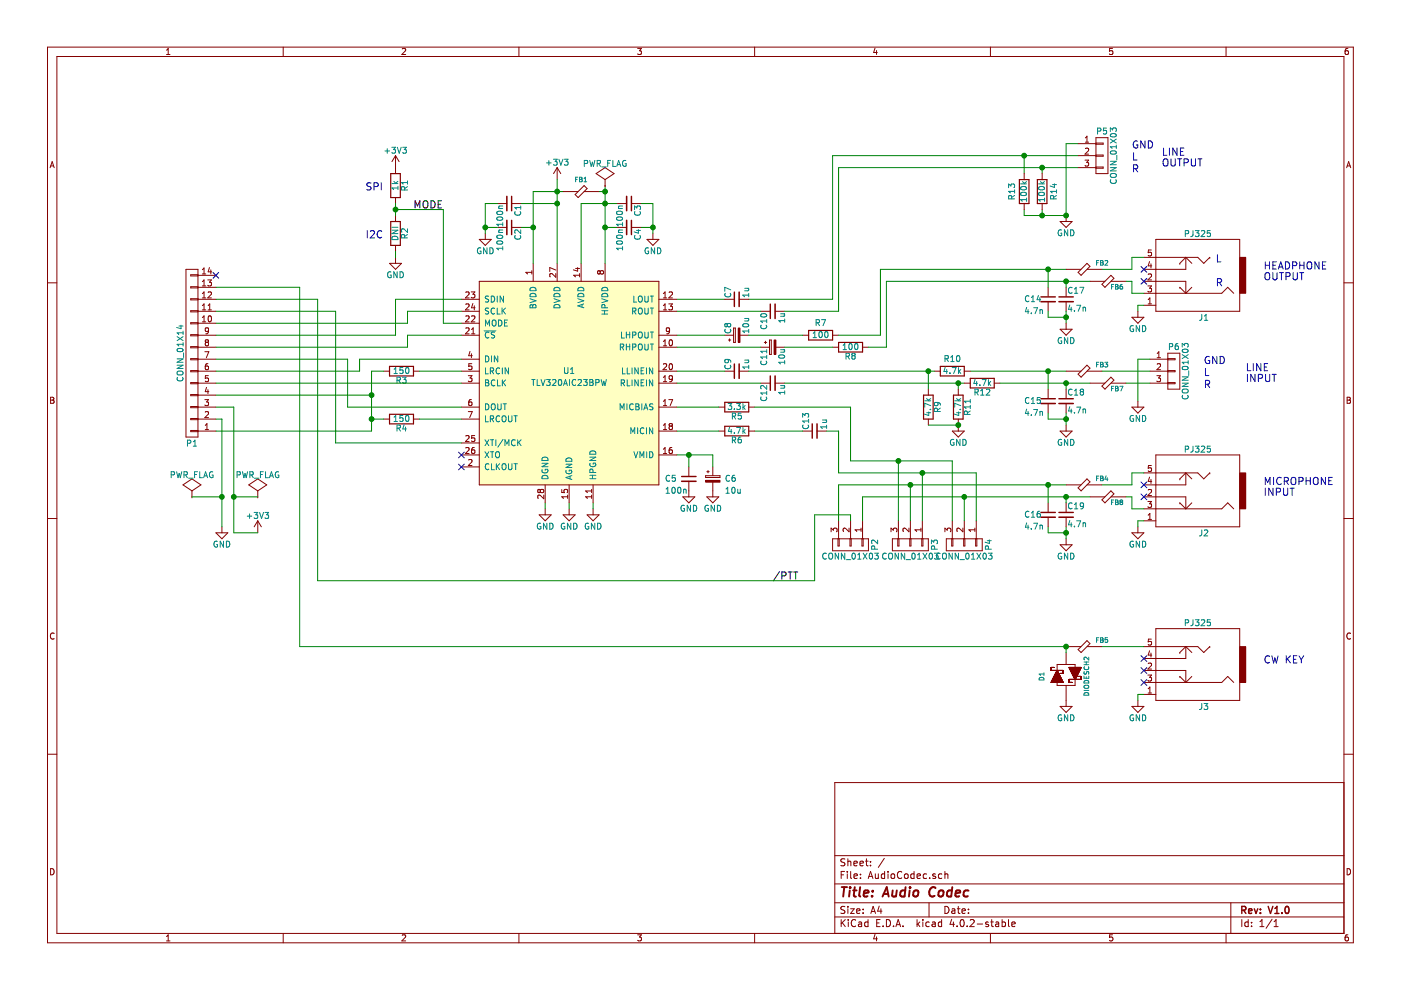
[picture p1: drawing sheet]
EESchema Schematic File Version 2
LIBS:power
LIBS:device
LIBS:transistors
LIBS:conn
LIBS:linear
LIBS:regul
LIBS:74xx
LIBS:cmos4000
LIBS:adc-dac
LIBS:memory
LIBS:xilinx
LIBS:microcontrollers
LIBS:dsp
LIBS:microchip
LIBS:analog_switches
LIBS:motorola
LIBS:texas
LIBS:intel
LIBS:audio
LIBS:interface
LIBS:digital-audio
LIBS:philips
LIBS:display
LIBS:cypress
LIBS:siliconi
LIBS:opto
LIBS:atmel
LIBS:contrib
LIBS:valves
LIBS:hermeslite
LIBS:hermeslite6
LIBS:AudioCodec-cache
EELAYER 25 0
EELAYER END
$Descr A4 11693 8268
encoding utf-8
Sheet 1 1
Title "Audio Codec"
Date ""
Rev "V1.0"
Comp ""
Comment1 ""
Comment2 ""
Comment3 ""
Comment4 ""
$EndDescr
$Comp
L TLV320AIC23BPW U1
U 1 1
P 4750 3200
F 0 "U1" H 4750 3300 50  0000 C CNN
F 1 "TLV320AIC23BPW" H 4750 3200 50  0000 C CNN
F 2 "Housings_SSOP:TSSOP-28_4.4x9.7mm_Pitch0.65mm" H 4750 3100 50  0001 C CIN
F 3 "" H 4750 3100 50  0000 C CNN
	1    4750 3200
	1    0    0    -1  
$EndComp
$Comp
L GND #PWR01
U 1 1
P 4550 4250
F 0 "#PWR01" H 4550 4000 50  0001 C CNN
F 1 "GND" H 4550 4100 50  0000 C CNN
F 2 "" H 4550 4250 50  0000 C CNN
F 3 "" H 4550 4250 50  0000 C CNN
	1    4550 4250
	1    0    0    -1  
$EndComp
$Comp
L GND #PWR02
U 1 1
P 4750 4250
F 0 "#PWR02" H 4750 4000 50  0001 C CNN
F 1 "GND" H 4750 4100 50  0000 C CNN
F 2 "" H 4750 4250 50  0000 C CNN
F 3 "" H 4750 4250 50  0000 C CNN
	1    4750 4250
	1    0    0    -1  
$EndComp
$Comp
L GND #PWR03
U 1 1
P 4950 4250
F 0 "#PWR03" H 4950 4000 50  0001 C CNN
F 1 "GND" H 4950 4100 50  0000 C CNN
F 2 "" H 4950 4250 50  0000 C CNN
F 3 "" H 4950 4250 50  0000 C CNN
	1    4950 4250
	1    0    0    -1  
$EndComp
$Comp
L +3V3 #PWR04
U 1 1
P 4650 1500
F 0 "#PWR04" H 4650 1350 50  0001 C CNN
F 1 "+3V3" H 4650 1640 50  0000 C CNN
F 2 "" H 4650 1500 50  0000 C CNN
F 3 "" H 4650 1500 50  0000 C CNN
	1    4650 1500
	1    0    0    -1  
$EndComp
$Comp
L CP_Small C8
U 1 1
P 6150 2800
F 0 "C8" H 6160 2870 50  0000 L CNN
F 1 "10u" H 6160 2720 50  0000 L CNN
F 2 "Capacitors_Tantalum_SMD:TantalC_SizeB_EIA-3528_Wave" H 6150 2800 50  0001 C CNN
F 3 "" H 6150 2800 50  0000 C CNN
	1    6150 2800
	0    -1   -1   0   
$EndComp
$Comp
L CP_Small C11
U 1 1
P 6450 2900
F 0 "C11" H 6460 2970 50  0000 L CNN
F 1 "10u" H 6460 2820 50  0000 L CNN
F 2 "Capacitors_Tantalum_SMD:TantalC_SizeB_EIA-3528_Wave" H 6450 2900 50  0001 C CNN
F 3 "" H 6450 2900 50  0000 C CNN
	1    6450 2900
	0    -1   1    0   
$EndComp
$Comp
L C_Small C1
U 1 1
P 4250 1700
F 0 "C1" H 4260 1770 50  0000 L CNN
F 1 "100n" H 4260 1620 50  0000 L CNN
F 2 "Capacitors_SMD:C_0603_HandSoldering" H 4250 1700 50  0001 C CNN
F 3 "" H 4250 1700 50  0000 C CNN
	1    4250 1700
	0    1    1    0   
$EndComp
$Comp
L C_Small C2
U 1 1
P 4250 1900
F 0 "C2" H 4260 1970 50  0000 L CNN
F 1 "100n" H 4260 1820 50  0000 L CNN
F 2 "Capacitors_SMD:C_0603_HandSoldering" H 4250 1900 50  0001 C CNN
F 3 "" H 4250 1900 50  0000 C CNN
	1    4250 1900
	0    1    1    0   
$EndComp
$Comp
L C_Small C3
U 1 1
P 5250 1700
F 0 "C3" H 5260 1770 50  0000 L CNN
F 1 "100n" H 5260 1620 50  0000 L CNN
F 2 "Capacitors_SMD:C_0603_HandSoldering" H 5250 1700 50  0001 C CNN
F 3 "" H 5250 1700 50  0000 C CNN
	1    5250 1700
	0    1    1    0   
$EndComp
$Comp
L C_Small C4
U 1 1
P 5250 1900
F 0 "C4" H 5260 1970 50  0000 L CNN
F 1 "100n" H 5260 1820 50  0000 L CNN
F 2 "Capacitors_SMD:C_0603_HandSoldering" H 5250 1900 50  0001 C CNN
F 3 "" H 5250 1900 50  0000 C CNN
	1    5250 1900
	0    1    1    0   
$EndComp
$Comp
L GND #PWR05
U 1 1
P 4050 1950
F 0 "#PWR05" H 4050 1700 50  0001 C CNN
F 1 "GND" H 4050 1800 50  0000 C CNN
F 2 "" H 4050 1950 50  0000 C CNN
F 3 "" H 4050 1950 50  0000 C CNN
	1    4050 1950
	1    0    0    -1  
$EndComp
$Comp
L GND #PWR06
U 1 1
P 5450 1950
F 0 "#PWR06" H 5450 1700 50  0001 C CNN
F 1 "GND" H 5450 1800 50  0000 C CNN
F 2 "" H 5450 1950 50  0000 C CNN
F 3 "" H 5450 1950 50  0000 C CNN
	1    5450 1950
	1    0    0    -1  
$EndComp
$Comp
L C_Small C9
U 1 1
P 6150 3100
F 0 "C9" H 6160 3170 50  0000 L CNN
F 1 "1u" H 6160 3020 50  0000 L CNN
F 2 "Capacitors_SMD:C_0603_HandSoldering" H 6150 3100 50  0001 C CNN
F 3 "" H 6150 3100 50  0000 C CNN
	1    6150 3100
	0    -1   -1   0   
$EndComp
$Comp
L C_Small C12
U 1 1
P 6450 3200
F 0 "C12" H 6460 3270 50  0000 L CNN
F 1 "1u" H 6460 3120 50  0000 L CNN
F 2 "Capacitors_SMD:C_0603_HandSoldering" H 6450 3200 50  0001 C CNN
F 3 "" H 6450 3200 50  0000 C CNN
	1    6450 3200
	0    -1   1    0   
$EndComp
$Comp
L R R6
U 1 1
P 6150 3600
F 0 "R6" V 6230 3600 50  0000 C CNN
F 1 "4.7k" V 6150 3600 50  0000 C CNN
F 2 "Resistors_SMD:R_0603_HandSoldering" V 6080 3600 50  0001 C CNN
F 3 "" H 6150 3600 50  0000 C CNN
	1    6150 3600
	0    1    1    0   
$EndComp
$Comp
L R R5
U 1 1
P 6150 3400
F 0 "R5" V 6230 3400 50  0000 C CNN
F 1 "3.3k" V 6150 3400 50  0000 C CNN
F 2 "Resistors_SMD:R_0603_HandSoldering" V 6080 3400 50  0001 C CNN
F 3 "" H 6150 3400 50  0000 C CNN
	1    6150 3400
	0    1    1    0   
$EndComp
$Comp
L C_Small C5
U 1 1
P 5750 4000
F 0 "C5" H 5550 4000 50  0000 L CNN
F 1 "100n" H 5550 3900 50  0000 L CNN
F 2 "Capacitors_SMD:C_0603_HandSoldering" H 5750 4000 50  0001 C CNN
F 3 "" H 5750 4000 50  0000 C CNN
	1    5750 4000
	1    0    0    -1  
$EndComp
$Comp
L CP_Small C6
U 1 1
P 5950 4000
F 0 "C6" H 6050 4000 50  0000 L CNN
F 1 "10u" H 6050 3900 50  0000 L CNN
F 2 "Capacitors_Tantalum_SMD:TantalC_SizeB_EIA-3528_Wave" H 5950 4000 50  0001 C CNN
F 3 "" H 5950 4000 50  0000 C CNN
	1    5950 4000
	1    0    0    -1  
$EndComp
$Comp
L GND #PWR07
U 1 1
P 5750 4100
F 0 "#PWR07" H 5750 3850 50  0001 C CNN
F 1 "GND" H 5750 3950 50  0000 C CNN
F 2 "" H 5750 4100 50  0000 C CNN
F 3 "" H 5750 4100 50  0000 C CNN
	1    5750 4100
	1    0    0    -1  
$EndComp
$Comp
L GND #PWR08
U 1 1
P 5950 4100
F 0 "#PWR08" H 5950 3850 50  0001 C CNN
F 1 "GND" H 5950 3950 50  0000 C CNN
F 2 "" H 5950 4100 50  0000 C CNN
F 3 "" H 5950 4100 50  0000 C CNN
	1    5950 4100
	1    0    0    -1  
$EndComp
NoConn ~ 3850 3900
NoConn ~ 3850 3800
$Comp
L R R3
U 1 1
P 3350 3100
F 0 "R3" V 3430 3100 50  0000 C CNN
F 1 "150" V 3350 3100 50  0000 C CNN
F 2 "Resistors_SMD:R_0603_HandSoldering" V 3280 3100 50  0001 C CNN
F 3 "" H 3350 3100 50  0000 C CNN
	1    3350 3100
	0    1    1    0   
$EndComp
$Comp
L R R4
U 1 1
P 3350 3500
F 0 "R4" V 3430 3500 50  0000 C CNN
F 1 "150" V 3350 3500 50  0000 C CNN
F 2 "Resistors_SMD:R_0603_HandSoldering" V 3280 3500 50  0001 C CNN
F 3 "" H 3350 3500 50  0000 C CNN
	1    3350 3500
	0    1    1    0   
$EndComp
$Comp
L CONN_01X03 P5
U 1 1
P 9200 1300
F 0 "P5" H 9200 1500 50  0000 C CNN
F 1 "CONN_01X03" V 9300 1300 50  0000 C CNN
F 2 "Pin_Headers:Pin_Header_Straight_1x03" H 9200 1300 50  0001 C CNN
F 3 "" H 9200 1300 50  0000 C CNN
	1    9200 1300
	1    0    0    -1  
$EndComp
$Comp
L C_Small C10
U 1 1
P 6450 2600
F 0 "C10" H 6460 2670 50  0000 L CNN
F 1 "1u" H 6460 2520 50  0000 L CNN
F 2 "Capacitors_SMD:C_0603_HandSoldering" H 6450 2600 50  0001 C CNN
F 3 "" H 6450 2600 50  0000 C CNN
	1    6450 2600
	0    -1   1    0   
$EndComp
$Comp
L GND #PWR09
U 1 1
P 8900 1800
F 0 "#PWR09" H 8900 1550 50  0001 C CNN
F 1 "GND" H 8900 1650 50  0000 C CNN
F 2 "" H 8900 1800 50  0000 C CNN
F 3 "" H 8900 1800 50  0000 C CNN
	1    8900 1800
	1    0    0    -1  
$EndComp
Wire Wire Line
	5650 2500 6050 2500
Wire Wire Line
	6950 1300 9000 1300
Wire Wire Line
	6950 1300 6950 2500
Wire Wire Line
	6950 2500 6250 2500
Wire Wire Line
	6350 2600 5650 2600
Wire Wire Line
	6550 2600 7000 2600
Wire Wire Line
	7000 2600 7000 1400
Wire Wire Line
	7000 1400 9000 1400
Wire Wire Line
	8550 1450 8550 1300
Connection ~ 8550 1300
Wire Wire Line
	8700 1450 8700 1400
Connection ~ 8700 1400
Wire Wire Line
	9000 1200 8900 1200
Wire Wire Line
	8900 1200 8900 1800
Wire Wire Line
	8900 1800 8550 1800
Wire Wire Line
	8700 1800 8700 1750
Wire Wire Line
	8550 1800 8550 1750
Connection ~ 8700 1800
Connection ~ 8900 1800
$Comp
L R R7
U 1 1
P 6850 2800
F 0 "R7" V 6750 2800 50  0000 C CNN
F 1 "100" V 6850 2800 50  0000 C CNN
F 2 "Resistors_SMD:R_0603_HandSoldering" V 6780 2800 50  0001 C CNN
F 3 "" H 6850 2800 50  0000 C CNN
	1    6850 2800
	0    1    1    0   
$EndComp
$Comp
L R R8
U 1 1
P 7100 2900
F 0 "R8" V 7180 2900 50  0000 C CNN
F 1 "100" V 7100 2900 50  0000 C CNN
F 2 "Resistors_SMD:R_0603_HandSoldering" V 7030 2900 50  0001 C CNN
F 3 "" H 7100 2900 50  0000 C CNN
	1    7100 2900
	0    1    1    0   
$EndComp
$Comp
L C_Small C17
U 1 1
P 8900 2500
F 0 "C17" H 8910 2570 50  0000 L CNN
F 1 "4.7n" H 8910 2420 50  0000 L CNN
F 2 "Capacitors_SMD:C_0603_HandSoldering" H 8900 2500 50  0001 C CNN
F 3 "" H 8900 2500 50  0000 C CNN
	1    8900 2500
	1    0    0    -1  
$EndComp
$Comp
L C_Small C14
U 1 1
P 8750 2500
F 0 "C14" H 8550 2500 50  0000 L CNN
F 1 "4.7n" H 8550 2400 50  0000 L CNN
F 2 "Capacitors_SMD:C_0603_HandSoldering" H 8750 2500 50  0001 C CNN
F 3 "" H 8750 2500 50  0000 C CNN
	1    8750 2500
	1    0    0    -1  
$EndComp
$Comp
L GND #PWR010
U 1 1
P 8900 2700
F 0 "#PWR010" H 8900 2450 50  0001 C CNN
F 1 "GND" H 8900 2550 50  0000 C CNN
F 2 "" H 8900 2700 50  0000 C CNN
F 3 "" H 8900 2700 50  0000 C CNN
	1    8900 2700
	1    0    0    -1  
$EndComp
Wire Wire Line
	7350 2250 8900 2250
Wire Wire Line
	7400 2350 9100 2350
Wire Wire Line
	8750 2400 8750 2250
Connection ~ 8750 2250
Wire Wire Line
	8900 2400 8900 2350
Connection ~ 8900 2350
Wire Wire Line
	8900 2600 8900 2700
Wire Wire Line
	8750 2650 8750 2600
Connection ~ 8900 2650
$Comp
L FB FB2
U 1 1
P 9050 2250
F 0 "FB2" H 9200 2300 39  0000 C CNN
F 1 "FB" H 9050 2350 60  0001 C CNN
F 2 "Resistors_SMD:R_0603_HandSoldering" H 9050 2250 60  0001 C CNN
F 3 "" H 9050 2250 60  0000 C CNN
	1    9050 2250
	1    0    0    -1  
$EndComp
$Comp
L FB FB6
U 1 1
P 9250 2350
F 0 "FB6" H 9325 2300 39  0000 C CNN
F 1 "FB" H 9250 2450 60  0001 C CNN
F 2 "Resistors_SMD:R_0603_HandSoldering" H 9250 2350 60  0001 C CNN
F 3 "" H 9250 2350 60  0000 C CNN
	1    9250 2350
	1    0    0    -1  
$EndComp
Wire Wire Line
	9400 2350 9450 2350
Wire Wire Line
	9200 2250 9450 2250
Wire Wire Line
	8900 2650 8750 2650
Wire Wire Line
	6050 2800 5650 2800
Wire Wire Line
	5650 2900 6350 2900
Wire Wire Line
	6550 2900 6950 2900
Wire Wire Line
	6250 2800 6700 2800
Wire Wire Line
	7250 2900 7400 2900
Wire Wire Line
	7000 2800 7350 2800
$Comp
L C_Small C18
U 1 1
P 8900 3350
F 0 "C18" H 8910 3420 50  0000 L CNN
F 1 "4.7n" H 8910 3270 50  0000 L CNN
F 2 "Capacitors_SMD:C_0603_HandSoldering" H 8900 3350 50  0001 C CNN
F 3 "" H 8900 3350 50  0000 C CNN
	1    8900 3350
	1    0    0    -1  
$EndComp
$Comp
L C_Small C15
U 1 1
P 8750 3350
F 0 "C15" H 8550 3350 50  0000 L CNN
F 1 "4.7n" H 8550 3250 50  0000 L CNN
F 2 "Capacitors_SMD:C_0603_HandSoldering" H 8750 3350 50  0001 C CNN
F 3 "" H 8750 3350 50  0000 C CNN
	1    8750 3350
	1    0    0    -1  
$EndComp
$Comp
L GND #PWR011
U 1 1
P 8900 3550
F 0 "#PWR011" H 8900 3300 50  0001 C CNN
F 1 "GND" H 8900 3400 50  0000 C CNN
F 2 "" H 8900 3550 50  0000 C CNN
F 3 "" H 8900 3550 50  0000 C CNN
	1    8900 3550
	1    0    0    -1  
$EndComp
Wire Wire Line
	8100 3100 8900 3100
Wire Wire Line
	8350 3200 9100 3200
Wire Wire Line
	8750 3250 8750 3100
Connection ~ 8750 3100
Wire Wire Line
	8900 3250 8900 3200
Connection ~ 8900 3200
Wire Wire Line
	8900 3450 8900 3550
Wire Wire Line
	8750 3500 8750 3450
Connection ~ 8900 3500
$Comp
L FB FB3
U 1 1
P 9050 3100
F 0 "FB3" H 9200 3150 39  0000 C CNN
F 1 "FB" H 9050 3200 60  0001 C CNN
F 2 "Resistors_SMD:R_0603_HandSoldering" H 9050 3100 60  0001 C CNN
F 3 "" H 9050 3100 60  0000 C CNN
	1    9050 3100
	1    0    0    -1  
$EndComp
$Comp
L FB FB7
U 1 1
P 9250 3200
F 0 "FB7" H 9325 3150 39  0000 C CNN
F 1 "FB" H 9250 3300 60  0001 C CNN
F 2 "Resistors_SMD:R_0603_HandSoldering" H 9250 3200 60  0001 C CNN
F 3 "" H 9250 3200 60  0000 C CNN
	1    9250 3200
	1    0    0    -1  
$EndComp
Wire Wire Line
	9400 3200 9600 3200
Wire Wire Line
	9200 3100 9600 3100
Wire Wire Line
	8900 3500 8750 3500
$Comp
L R R12
U 1 1
P 8200 3200
F 0 "R12" V 8280 3200 50  0000 C CNN
F 1 "4.7k" V 8200 3200 50  0000 C CNN
F 2 "Resistors_SMD:R_0603_HandSoldering" V 8130 3200 50  0001 C CNN
F 3 "" H 8200 3200 50  0000 C CNN
	1    8200 3200
	0    1    1    0   
$EndComp
$Comp
L R R10
U 1 1
P 7950 3100
F 0 "R10" V 7850 3100 50  0000 C CNN
F 1 "4.7k" V 7950 3100 50  0000 C CNN
F 2 "Resistors_SMD:R_0603_HandSoldering" V 7880 3100 50  0001 C CNN
F 3 "" H 7950 3100 50  0000 C CNN
	1    7950 3100
	0    1    1    0   
$EndComp
$Comp
L R R11
U 1 1
P 8000 3400
F 0 "R11" V 8080 3400 50  0000 C CNN
F 1 "4.7k" V 8000 3400 50  0000 C CNN
F 2 "Resistors_SMD:R_0603_HandSoldering" V 7930 3400 50  0001 C CNN
F 3 "" H 8000 3400 50  0000 C CNN
	1    8000 3400
	1    0    0    -1  
$EndComp
$Comp
L R R9
U 1 1
P 7750 3400
F 0 "R9" V 7830 3400 50  0000 C CNN
F 1 "4.7k" V 7750 3400 50  0000 C CNN
F 2 "Resistors_SMD:R_0603_HandSoldering" V 7680 3400 50  0001 C CNN
F 3 "" H 7750 3400 50  0000 C CNN
	1    7750 3400
	1    0    0    -1  
$EndComp
$Comp
L GND #PWR012
U 1 1
P 8000 3550
F 0 "#PWR012" H 8000 3300 50  0001 C CNN
F 1 "GND" H 8000 3400 50  0000 C CNN
F 2 "" H 8000 3550 50  0000 C CNN
F 3 "" H 8000 3550 50  0000 C CNN
	1    8000 3550
	1    0    0    -1  
$EndComp
Wire Wire Line
	7750 3550 8000 3550
Connection ~ 8000 3550
Wire Wire Line
	8000 3250 8000 3200
Wire Wire Line
	6550 3200 8050 3200
Wire Wire Line
	6250 3100 7800 3100
Wire Wire Line
	7750 3100 7750 3250
Wire Wire Line
	5650 3100 6050 3100
Connection ~ 7750 3100
Wire Wire Line
	5650 3200 6350 3200
Connection ~ 8000 3200
$Comp
L C_Small C13
U 1 1
P 6800 3600
F 0 "C13" H 6810 3670 50  0000 L CNN
F 1 "1u" H 6810 3520 50  0000 L CNN
F 2 "Capacitors_SMD:C_0603_HandSoldering" H 6800 3600 50  0001 C CNN
F 3 "" H 6800 3600 50  0000 C CNN
	1    6800 3600
	0    -1   -1   0   
$EndComp
$Comp
L C_Small C19
U 1 1
P 8900 4300
F 0 "C19" H 8910 4370 50  0000 L CNN
F 1 "4.7n" H 8910 4220 50  0000 L CNN
F 2 "Capacitors_SMD:C_0603_HandSoldering" H 8900 4300 50  0001 C CNN
F 3 "" H 8900 4300 50  0000 C CNN
	1    8900 4300
	1    0    0    -1  
$EndComp
$Comp
L C_Small C16
U 1 1
P 8750 4300
F 0 "C16" H 8550 4300 50  0000 L CNN
F 1 "4.7n" H 8550 4200 50  0000 L CNN
F 2 "Capacitors_SMD:C_0603_HandSoldering" H 8750 4300 50  0001 C CNN
F 3 "" H 8750 4300 50  0000 C CNN
	1    8750 4300
	1    0    0    -1  
$EndComp
$Comp
L GND #PWR013
U 1 1
P 8900 4500
F 0 "#PWR013" H 8900 4250 50  0001 C CNN
F 1 "GND" H 8900 4350 50  0000 C CNN
F 2 "" H 8900 4500 50  0000 C CNN
F 3 "" H 8900 4500 50  0000 C CNN
	1    8900 4500
	1    0    0    -1  
$EndComp
Wire Wire Line
	7000 4050 8900 4050
Wire Wire Line
	7200 4150 9100 4150
Wire Wire Line
	8750 4200 8750 4050
Connection ~ 8750 4050
Wire Wire Line
	8900 4200 8900 4150
Connection ~ 8900 4150
Wire Wire Line
	8900 4400 8900 4500
Wire Wire Line
	8750 4450 8750 4400
Connection ~ 8900 4450
$Comp
L FB FB4
U 1 1
P 9050 4050
F 0 "FB4" H 9200 4100 39  0000 C CNN
F 1 "FB" H 9050 4150 60  0001 C CNN
F 2 "Resistors_SMD:R_0603_HandSoldering" H 9050 4050 60  0001 C CNN
F 3 "" H 9050 4050 60  0000 C CNN
	1    9050 4050
	1    0    0    -1  
$EndComp
$Comp
L FB FB8
U 1 1
P 9250 4150
F 0 "FB8" H 9325 4100 39  0000 C CNN
F 1 "FB" H 9250 4250 60  0001 C CNN
F 2 "Resistors_SMD:R_0603_HandSoldering" H 9250 4150 60  0001 C CNN
F 3 "" H 9250 4150 60  0000 C CNN
	1    9250 4150
	1    0    0    -1  
$EndComp
Wire Wire Line
	9400 4150 9450 4150
Wire Wire Line
	9200 4050 9450 4050
Wire Wire Line
	8900 4450 8750 4450
$Comp
L CONN_01X03 P4
U 1 1
P 8050 4550
F 0 "P4" H 8050 4750 50  0000 C CNN
F 1 "CONN_01X03" V 8150 4550 50  0000 C CNN
F 2 "Pin_Headers:Pin_Header_Straight_1x03" H 8050 4550 50  0001 C CNN
F 3 "" H 8050 4550 50  0000 C CNN
	1    8050 4550
	0    1    1    0   
$EndComp
$Comp
L CONN_01X03 P3
U 1 1
P 7600 4550
F 0 "P3" H 7600 4750 50  0000 C CNN
F 1 "CONN_01X03" V 7700 4550 50  0000 C CNN
F 2 "Pin_Headers:Pin_Header_Straight_1x03" H 7600 4550 50  0001 C CNN
F 3 "" H 7600 4550 50  0000 C CNN
	1    7600 4550
	0    1    1    0   
$EndComp
$Comp
L CONN_01X03 P2
U 1 1
P 7100 4550
F 0 "P2" H 7100 4750 50  0000 C CNN
F 1 "CONN_01X03" V 7200 4550 50  0000 C CNN
F 2 "Pin_Headers:Pin_Header_Straight_1x03" H 7100 4550 50  0001 C CNN
F 3 "" H 7100 4550 50  0000 C CNN
	1    7100 4550
	0    1    1    0   
$EndComp
Wire Wire Line
	8050 4150 8050 4350
Wire Wire Line
	7200 4150 7200 4350
Connection ~ 8050 4150
Wire Wire Line
	7600 4050 7600 4350
Wire Wire Line
	7000 4050 7000 4350
Connection ~ 7600 4050
Wire Wire Line
	8150 3950 8150 4350
Wire Wire Line
	7000 3950 8150 3950
Wire Wire Line
	7000 3950 7000 3600
Wire Wire Line
	7000 3600 6900 3600
Wire Wire Line
	7700 4350 7700 3950
Connection ~ 7700 3950
Wire Wire Line
	6700 3600 6300 3600
Wire Wire Line
	6000 3600 5650 3600
Wire Wire Line
	7950 3850 7950 4350
Wire Wire Line
	7100 3850 7950 3850
Wire Wire Line
	7500 3850 7500 4350
Wire Wire Line
	7100 3850 7100 3400
Wire Wire Line
	7100 3400 6300 3400
Connection ~ 7500 3850
Wire Wire Line
	6000 3400 5650 3400
Wire Wire Line
	7100 4350 7100 4300
Wire Wire Line
	7100 4300 6800 4300
Wire Wire Line
	6800 4300 6800 4850
Wire Wire Line
	6800 4850 2650 4850
Text Label 6450 4850 0    60   ~ 0
/PTT
Wire Wire Line
	5650 3800 5950 3800
Wire Wire Line
	5950 3800 5950 3900
Wire Wire Line
	5750 3900 5750 3800
Connection ~ 5750 3800
Wire Wire Line
	4950 4250 4950 4200
Wire Wire Line
	4750 4250 4750 4200
Wire Wire Line
	4550 4250 4550 4200
Wire Wire Line
	4450 1600 4450 2200
Wire Wire Line
	4050 1700 4050 1950
Wire Wire Line
	4050 1700 4150 1700
Wire Wire Line
	4150 1900 4050 1900
Connection ~ 4050 1900
Wire Wire Line
	4450 1900 4350 1900
Connection ~ 4450 1900
Wire Wire Line
	4450 1600 4700 1600
Wire Wire Line
	5050 1550 5050 2200
Wire Wire Line
	4850 1700 4850 2200
Wire Wire Line
	4650 1500 4650 2200
Connection ~ 4650 1600
Wire Wire Line
	4350 1700 4650 1700
Connection ~ 4650 1700
Wire Wire Line
	4850 1700 5150 1700
Wire Wire Line
	5050 1900 5150 1900
Connection ~ 5050 1900
Wire Wire Line
	5350 1900 5450 1900
Wire Wire Line
	5450 1700 5450 1950
Wire Wire Line
	5450 1700 5350 1700
Connection ~ 5450 1900
Wire Wire Line
	7350 2800 7350 2250
Wire Wire Line
	7400 2900 7400 2350
$Comp
L CONN_01X14 P1
U 1 1
P 1600 2950
F 0 "P1" H 1600 3700 50  0000 C CNN
F 1 "CONN_01X14" V 1700 2950 50  0000 C CNN
F 2 "Pin_Headers:Pin_Header_Straight_1x14" H 1600 2950 50  0001 C CNN
F 3 "" H 1600 2950 50  0000 C CNN
	1    1600 2950
	-1   0    0    1   
$EndComp
Wire Wire Line
	3500 3100 3850 3100
Wire Wire Line
	3850 3500 3500 3500
Wire Wire Line
	3100 3500 3200 3500
Wire Wire Line
	3100 3100 3100 3600
Wire Wire Line
	3100 3600 1800 3600
Wire Wire Line
	3200 3100 3100 3100
Connection ~ 3100 3500
$Comp
L GND #PWR014
U 1 1
P 1850 4400
F 0 "#PWR014" H 1850 4150 50  0001 C CNN
F 1 "GND" H 1850 4250 50  0000 C CNN
F 2 "" H 1850 4400 50  0000 C CNN
F 3 "" H 1850 4400 50  0000 C CNN
	1    1850 4400
	1    0    0    -1  
$EndComp
$Comp
L +3V3 #PWR015
U 1 1
P 2150 4450
F 0 "#PWR015" H 2150 4300 50  0001 C CNN
F 1 "+3V3" H 2150 4590 50  0000 C CNN
F 2 "" H 2150 4450 50  0000 C CNN
F 3 "" H 2150 4450 50  0000 C CNN
	1    2150 4450
	1    0    0    -1  
$EndComp
Wire Wire Line
	1800 3500 1850 3500
Wire Wire Line
	1850 3500 1850 4400
Wire Wire Line
	1800 3400 1950 3400
Wire Wire Line
	1950 3400 1950 4450
Wire Wire Line
	1950 4450 2150 4450
Wire Wire Line
	1800 3200 3850 3200
Wire Wire Line
	3850 3000 3000 3000
Wire Wire Line
	3000 3000 3000 3100
Wire Wire Line
	3000 3100 1800 3100
Wire Wire Line
	1800 3300 3100 3300
Connection ~ 3100 3300
Wire Wire Line
	3850 3400 2900 3400
Wire Wire Line
	2900 3400 2900 3000
Wire Wire Line
	2900 3000 1800 3000
Wire Wire Line
	3850 2800 3400 2800
Wire Wire Line
	3400 2800 3400 2900
Wire Wire Line
	3400 2900 1800 2900
Wire Wire Line
	3850 2500 3300 2500
Wire Wire Line
	3300 2500 3300 2800
Wire Wire Line
	3300 2800 1800 2800
Wire Wire Line
	3850 2600 3400 2600
Wire Wire Line
	3400 2600 3400 2700
Wire Wire Line
	3400 2700 1800 2700
Wire Wire Line
	3850 3700 2800 3700
Wire Wire Line
	2800 3700 2800 2600
Wire Wire Line
	2800 2600 1800 2600
Wire Wire Line
	1800 2500 2650 2500
Wire Wire Line
	2650 2500 2650 4850
$Comp
L R R2
U 1 1
P 3300 1950
F 0 "R2" V 3380 1950 50  0000 C CNN
F 1 "DNI" V 3300 1950 50  0000 C CNN
F 2 "Resistors_SMD:R_0603_HandSoldering" V 3230 1950 50  0001 C CNN
F 3 "" H 3300 1950 50  0000 C CNN
	1    3300 1950
	1    0    0    -1  
$EndComp
$Comp
L R R1
U 1 1
P 3300 1550
F 0 "R1" V 3380 1550 50  0000 C CNN
F 1 "1k" V 3300 1550 50  0000 C CNN
F 2 "Resistors_SMD:R_0603_HandSoldering" V 3230 1550 50  0001 C CNN
F 3 "" H 3300 1550 50  0000 C CNN
	1    3300 1550
	1    0    0    -1  
$EndComp
$Comp
L +3V3 #PWR016
U 1 1
P 3300 1400
F 0 "#PWR016" H 3300 1250 50  0001 C CNN
F 1 "+3V3" H 3300 1540 50  0000 C CNN
F 2 "" H 3300 1400 50  0000 C CNN
F 3 "" H 3300 1400 50  0000 C CNN
	1    3300 1400
	1    0    0    -1  
$EndComp
$Comp
L GND #PWR017
U 1 1
P 3300 2150
F 0 "#PWR017" H 3300 1900 50  0001 C CNN
F 1 "GND" H 3300 2000 50  0000 C CNN
F 2 "" H 3300 2150 50  0000 C CNN
F 3 "" H 3300 2150 50  0000 C CNN
	1    3300 2150
	1    0    0    -1  
$EndComp
Wire Wire Line
	3300 2150 3300 2100
Wire Wire Line
	3300 1700 3300 1800
Wire Wire Line
	3300 1750 3700 1750
Wire Wire Line
	3700 1750 3700 2700
Wire Wire Line
	3700 2700 3850 2700
Connection ~ 3300 1750
Text Label 3450 1750 0    60   ~ 0
MODE
Text Notes 9700 1400 0    60   ~ 0
LINE\nOUTPUT
Text Notes 10550 2350 0    60   ~ 0
HEADPHONE\nOUTPUT
Text Notes 10400 3200 0    60   ~ 0
LINE\nINPUT
Text Notes 10550 4150 0    60   ~ 0
MICROPHONE\nINPUT
$Comp
L FB FB1
U 1 1
P 4850 1600
F 0 "FB1" H 4850 1500 39  0000 C CNN
F 1 "FB" H 4850 1700 60  0001 C CNN
F 2 "Resistors_SMD:R_0603_HandSoldering" H 4850 1600 60  0001 C CNN
F 3 "" H 4850 1600 60  0000 C CNN
	1    4850 1600
	-1   0    0    1   
$EndComp
Connection ~ 5050 1700
Wire Wire Line
	5000 1600 5050 1600
$Comp
L PJ325 J1
U 1 1
P 10000 2300
F 0 "J1" H 9950 2650 50  0000 C CNN
F 1 "PJ325" H 10000 1950 50  0000 C CNN
F 2 "hermeslite6:JACK_PJ325" H 10150 2100 50  0001 C CNN
F 3 "" H 10150 2100 50  0000 C CNN
	1    10000 2300
	-1   0    0    1   
$EndComp
Wire Wire Line
	9550 2450 9450 2450
Wire Wire Line
	9450 2450 9450 2350
Wire Wire Line
	9550 2150 9450 2150
Wire Wire Line
	9450 2150 9450 2250
$Comp
L PJ325 J2
U 1 1
P 10000 4100
F 0 "J2" H 9950 4450 50  0000 C CNN
F 1 "PJ325" H 10000 3750 50  0000 C CNN
F 2 "hermeslite6:JACK_PJ325" H 10150 3900 50  0001 C CNN
F 3 "" H 10150 3900 50  0000 C CNN
	1    10000 4100
	-1   0    0    1   
$EndComp
Wire Wire Line
	9550 4250 9450 4250
Wire Wire Line
	9450 4250 9450 4150
Wire Wire Line
	9550 3950 9450 3950
Wire Wire Line
	9450 3950 9450 4050
$Comp
L GND #PWR018
U 1 1
P 8900 5850
F 0 "#PWR018" H 8900 5600 50  0001 C CNN
F 1 "GND" H 8900 5700 50  0000 C CNN
F 2 "" H 8900 5850 50  0000 C CNN
F 3 "" H 8900 5850 50  0000 C CNN
	1    8900 5850
	1    0    0    -1  
$EndComp
Text Notes 10550 5550 0    60   ~ 0
CW KEY
$Comp
L PJ325 J3
U 1 1
P 10000 5550
F 0 "J3" H 9950 5900 50  0000 C CNN
F 1 "PJ325" H 10000 5200 50  0000 C CNN
F 2 "hermeslite6:JACK_PJ325" H 10150 5350 50  0001 C CNN
F 3 "" H 10150 5350 50  0000 C CNN
	1    10000 5550
	-1   0    0    1   
$EndComp
$Comp
L GND #PWR019
U 1 1
P 9500 5850
F 0 "#PWR019" H 9500 5600 50  0001 C CNN
F 1 "GND" H 9500 5700 50  0000 C CNN
F 2 "" H 9500 5850 50  0000 C CNN
F 3 "" H 9500 5850 50  0000 C CNN
	1    9500 5850
	1    0    0    -1  
$EndComp
Wire Wire Line
	9550 5800 9500 5800
Wire Wire Line
	9500 5800 9500 5850
Wire Wire Line
	9550 5400 9200 5400
$Comp
L GND #PWR020
U 1 1
P 9500 4400
F 0 "#PWR020" H 9500 4150 50  0001 C CNN
F 1 "GND" H 9500 4250 50  0000 C CNN
F 2 "" H 9500 4400 50  0000 C CNN
F 3 "" H 9500 4400 50  0000 C CNN
	1    9500 4400
	1    0    0    -1  
$EndComp
Wire Wire Line
	9550 4350 9500 4350
Wire Wire Line
	9500 4350 9500 4400
$Comp
L GND #PWR021
U 1 1
P 9500 3350
F 0 "#PWR021" H 9500 3100 50  0001 C CNN
F 1 "GND" H 9500 3200 50  0000 C CNN
F 2 "" H 9500 3350 50  0000 C CNN
F 3 "" H 9500 3350 50  0000 C CNN
	1    9500 3350
	1    0    0    -1  
$EndComp
Wire Wire Line
	9500 3000 9500 3350
$Comp
L GND #PWR022
U 1 1
P 9500 2600
F 0 "#PWR022" H 9500 2350 50  0001 C CNN
F 1 "GND" H 9500 2450 50  0000 C CNN
F 2 "" H 9500 2600 50  0000 C CNN
F 3 "" H 9500 2600 50  0000 C CNN
	1    9500 2600
	1    0    0    -1  
$EndComp
Wire Wire Line
	9550 2550 9500 2550
Wire Wire Line
	9500 2550 9500 2600
Text Notes 10150 2200 0    60   ~ 0
L
Text Notes 10150 2400 0    60   ~ 0
R
$Comp
L C_Small C7
U 1 1
P 6150 2500
F 0 "C7" H 6160 2570 50  0000 L CNN
F 1 "1u" H 6160 2420 50  0000 L CNN
F 2 "Capacitors_SMD:C_0603_HandSoldering" H 6150 2500 50  0001 C CNN
F 3 "" H 6150 2500 50  0000 C CNN
	1    6150 2500
	0    -1   -1   0   
$EndComp
$Comp
L R R13
U 1 1
P 8550 1600
F 0 "R13" V 8450 1600 50  0000 C CNN
F 1 "100k" V 8550 1600 50  0000 C CNN
F 2 "Resistors_SMD:R_0603_HandSoldering" V 8480 1600 50  0001 C CNN
F 3 "" H 8550 1600 50  0000 C CNN
	1    8550 1600
	1    0    0    -1  
$EndComp
$Comp
L R R14
U 1 1
P 8700 1600
F 0 "R14" V 8800 1600 50  0000 C CNN
F 1 "100k" V 8700 1600 50  0000 C CNN
F 2 "Resistors_SMD:R_0603_HandSoldering" V 8630 1600 50  0001 C CNN
F 3 "" H 8700 1600 50  0000 C CNN
	1    8700 1600
	1    0    0    -1  
$EndComp
Text Notes 3050 1600 0    60   ~ 0
SPI
Text Notes 3050 2000 0    60   ~ 0
I2C
$Comp
L FB FB5
U 1 1
P 9050 5400
F 0 "FB5" H 9200 5450 39  0000 C CNN
F 1 "FB" H 9050 5500 60  0001 C CNN
F 2 "Resistors_SMD:R_0603_HandSoldering" H 9050 5400 60  0001 C CNN
F 3 "" H 9050 5400 60  0000 C CNN
	1    9050 5400
	1    0    0    -1  
$EndComp
$Comp
L DIODESCH2 D1
U 1 1
P 8900 5650
F 0 "D1" H 8900 5850 40  0000 C CNN
F 1 "DIODESCH2" H 8900 5475 40  0000 C CNN
F 2 "hermeslite6:DO-214AC(SMA)" H 8900 5725 60  0001 C CNN
F 3 "" H 8900 5725 60  0000 C CNN
	1    8900 5650
	0    -1   -1   0   
$EndComp
Wire Wire Line
	8900 5450 8900 5400
Wire Wire Line
	8900 5400 2500 5400
Wire Wire Line
	2500 5400 2500 2400
Wire Wire Line
	2500 2400 1800 2400
$Comp
L PWR_FLAG #FLG023
U 1 1
P 1600 4150
F 0 "#FLG023" H 1600 4245 50  0001 C CNN
F 1 "PWR_FLAG" H 1600 4330 50  0000 C CNN
F 2 "" H 1600 4150 50  0000 C CNN
F 3 "" H 1600 4150 50  0000 C CNN
	1    1600 4150
	1    0    0    -1  
$EndComp
$Comp
L PWR_FLAG #FLG024
U 1 1
P 2150 4150
F 0 "#FLG024" H 2150 4245 50  0001 C CNN
F 1 "PWR_FLAG" H 2150 4330 50  0000 C CNN
F 2 "" H 2150 4150 50  0000 C CNN
F 3 "" H 2150 4150 50  0000 C CNN
	1    2150 4150
	1    0    0    -1  
$EndComp
NoConn ~ 1800 2300
Wire Wire Line
	2150 4150 1950 4150
Connection ~ 1950 4150
Wire Wire Line
	1850 4150 1600 4150
Connection ~ 1850 4150
NoConn ~ 9550 5500
NoConn ~ 9550 5600
NoConn ~ 9550 5700
NoConn ~ 9550 4050
NoConn ~ 9550 4150
NoConn ~ 9550 2350
NoConn ~ 9550 2250
$Comp
L PWR_FLAG #FLG025
U 1 1
P 5050 1550
F 0 "#FLG025" H 5050 1645 50  0001 C CNN
F 1 "PWR_FLAG" H 5050 1730 50  0000 C CNN
F 2 "" H 5050 1550 50  0000 C CNN
F 3 "" H 5050 1550 50  0000 C CNN
	1    5050 1550
	1    0    0    -1  
$EndComp
Connection ~ 5050 1600
Text Notes 9450 1350 0    60   ~ 0
L
Text Notes 9450 1450 0    60   ~ 0
R
Text Notes 9450 1250 0    60   ~ 0
GND
$Comp
L CONN_01X03 P6
U 1 1
P 9800 3100
F 0 "P6" H 9800 3300 50  0000 C CNN
F 1 "CONN_01X03" V 9900 3100 50  0000 C CNN
F 2 "Pin_Headers:Pin_Header_Straight_1x03" H 9800 3100 50  0001 C CNN
F 3 "" H 9800 3100 50  0000 C CNN
	1    9800 3100
	1    0    0    -1  
$EndComp
Text Notes 10050 3150 0    60   ~ 0
L
Text Notes 10050 3250 0    60   ~ 0
R
Text Notes 10050 3050 0    60   ~ 0
GND
Wire Wire Line
	9600 3000 9500 3000
Connection ~ 8900 5400
$EndSCHEMATC
